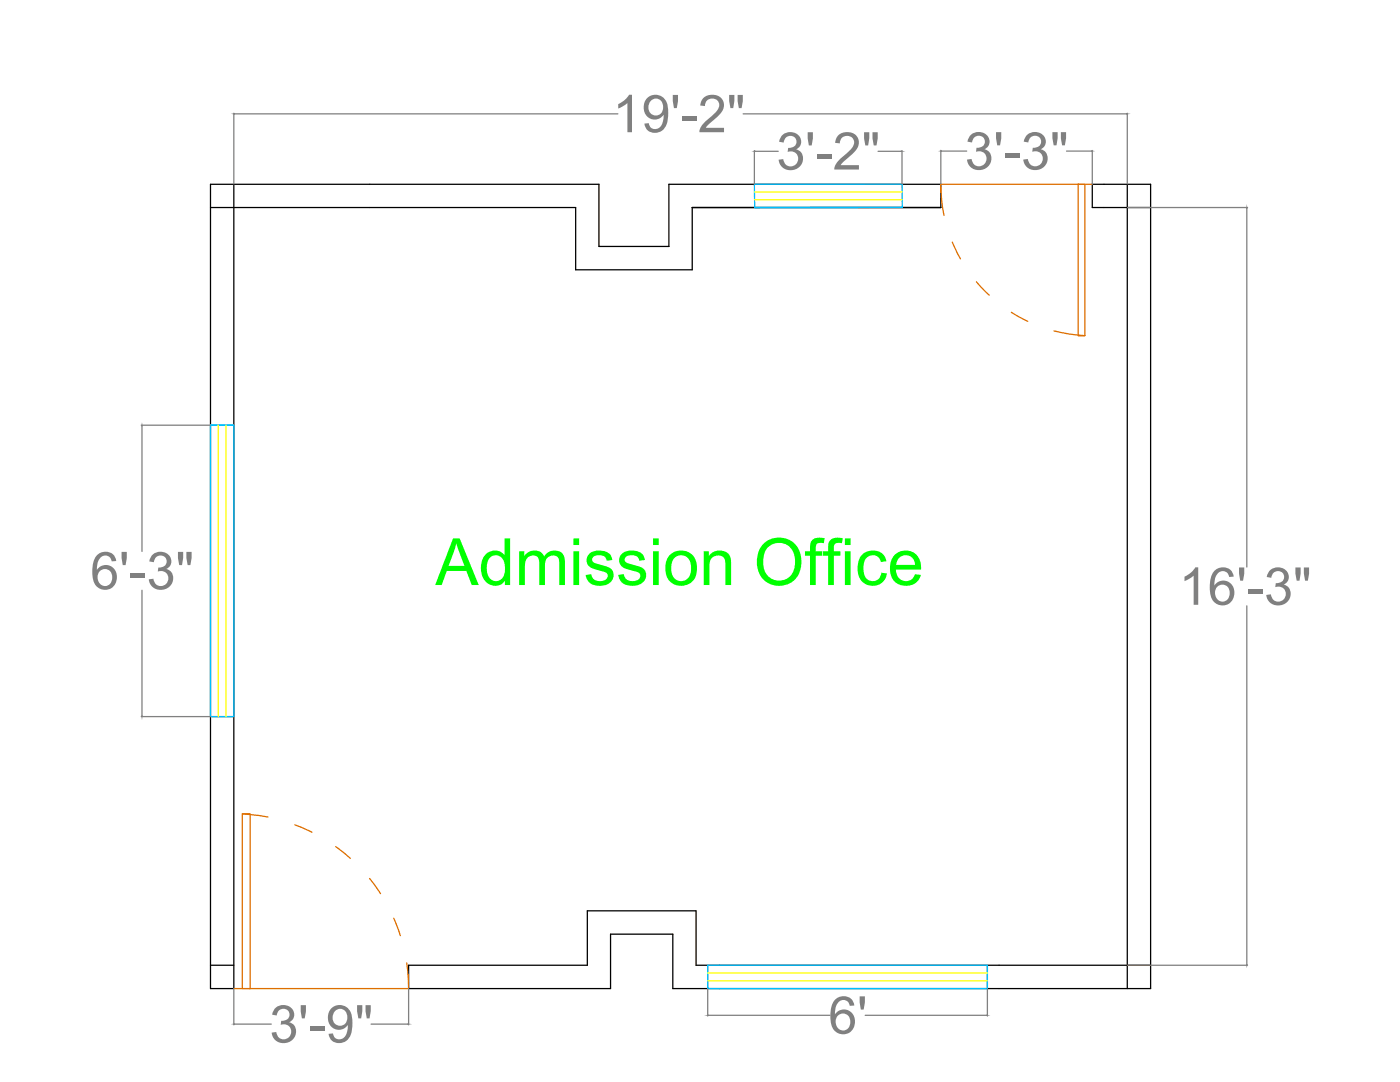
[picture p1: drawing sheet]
<svg xmlns="http://www.w3.org/2000/svg" width="279mm" height="216mm" viewBox="0 0 279 216" stroke-linecap="round" stroke-linejoin="round" font-family="sans-serif">
<!-- layer: 1.wall -->
<path d="M46.7 36.8v160.5h-4.7v-160.5h77.5v12.4h14v-12.4h54.3v4.6M225 36.8v160.5M42 41.4h72.9v12.4h23.2v-12.4M138.1 41.4h49.7h-49.7M229.6 41.4h-11.6v-4.6h11.6v160.5h-95.3v-10.9h-12.5v10.9h-40.3v-4.7h35.7v-10.9h21.7v10.9h90.7M42 192.6h4.7" fill="none" stroke="#000" stroke-width=".25"/>
<!-- layer: 3.window -->
<path d="M150.6 36.8h29.4l.1 4.6h-29.5zM180.1 41.4h-29.5M42 84.8h4.7v58.2h-4.7zM42 84.8h4.7M42 143h4.7M141.2 192.6h55.9v4.7h-55.9zM141.2 192.6v4.7M197.1 192.6v4.7" fill="none" stroke="#00bfff" stroke-width=".25"/>
<!-- layer: 2.doors -->
<g fill="none" stroke="#dd6e00" stroke-width=".25">
<path d="M215.2 36.8h1.3v30.2h-1.3zM218 36.8h-30.2a31.9 31.9 0 0 0 .6 6.2M190 48.3l1.7 3.4M194.9 56.2l2.5 2.7M201.8 62.3l3.3 1.8M210.3 66l3.1 .6 3.1 .4M48.4 162.4h1.5v34.9h-1.5zM48.4 162.4l5.1 .6M58.8 164.6l3.4 1.5M67 168.9l2.9 2.4M73.8 175.3l2.1 3M78.6 183.2l1.3 3.5"/>
<path d="M81.2 192.1l.3 5.2h-34.8"/>
</g>
<!-- layer: 3.window -->
<path d="M180 38.3h-29.4M180.1 39.8l-29.5 .1M43.6 84.8v58.2M45.1 84.8v58.2M141.2 195.7h55.9M141.2 194.1h55.9" fill="none" stroke="#ff0" stroke-width=".25"/>
<!-- layer: 12.dimension -->
<g fill="none" stroke="#808080" stroke-width=".25">
<path d="M46.7 22.6v14.1M46.8 22.7h76.5M148.3 22.7h76.5M150.6 30v6.7M150.7 30.2h4.6M175.2 30.2h4.7M180 30v6.7M187.8 30v6.7M187.9 30.1h5M212.8 30.1h5.1M218 30v6.7M225 22.6v14.1"/>
<path d="M225 41.4h24M248.8 41.6v71.5M28.2 84.8h13.8M28.3 85v25M28.3 117.8v25M248.8 120.9v71.6M28.2 143h13.8M46.7 197.3v7.2M81.5 197.3v7.2M141.2 197.3v5.4M197.1 197.3v5.4M225 192.6h24"/>
<path d="M46.8 204.4h7.3M74.1 204.4h7.3M141.4 202.6h24.2M172.7 202.6h24.2"/>
</g>
<g fill="#808080" stroke="#808080" stroke-width=".2">
<path d="M248.8 41.4v.2z"/>
<path d="M248.8 192.5v.1z"/>
<path d="M46.7 22.7h.1z"/>
<path d="M224.8 22.7h.2z"/>
<path d="M217.9 30.1h.1z"/>
<path d="M187.8 30.1h.1z"/>
<path d="M46.7 204.4l.1-.1z"/>
<path d="M81.4 204.3l.1 .1z"/>
<path d="M28.3 84.8l.1 .2z"/>
<path d="M28.3 142.8v.2z"/>
<path d="M141.2 202.6h.2z"/>
<path d="M196.9 202.6h.2z"/>
<path d="M150.6 30.2h.1z"/>
<path d="M179.9 30.2h.1z"/>
</g>
<text font-size="13" fill="#0f0" x="86.9" y="116.7">Admission Office</text>
<g font-size="10.4" fill="#808080">
<text x="122.3" y="26.4">19'-2&quot;</text>
<text x="155" y="33.8">3'-2&quot;</text>
<text x="192.5" y="33.8">3'-3&quot;</text>
<text x="18" y="117.6">6'-3&quot;</text>
<text x="235.3" y="120.7">16'-3&quot;</text>
<text x="53.8" y="208">3'-9&quot;</text>
<text x="165.3" y="206.3">6'</text>
</g>
</svg>
